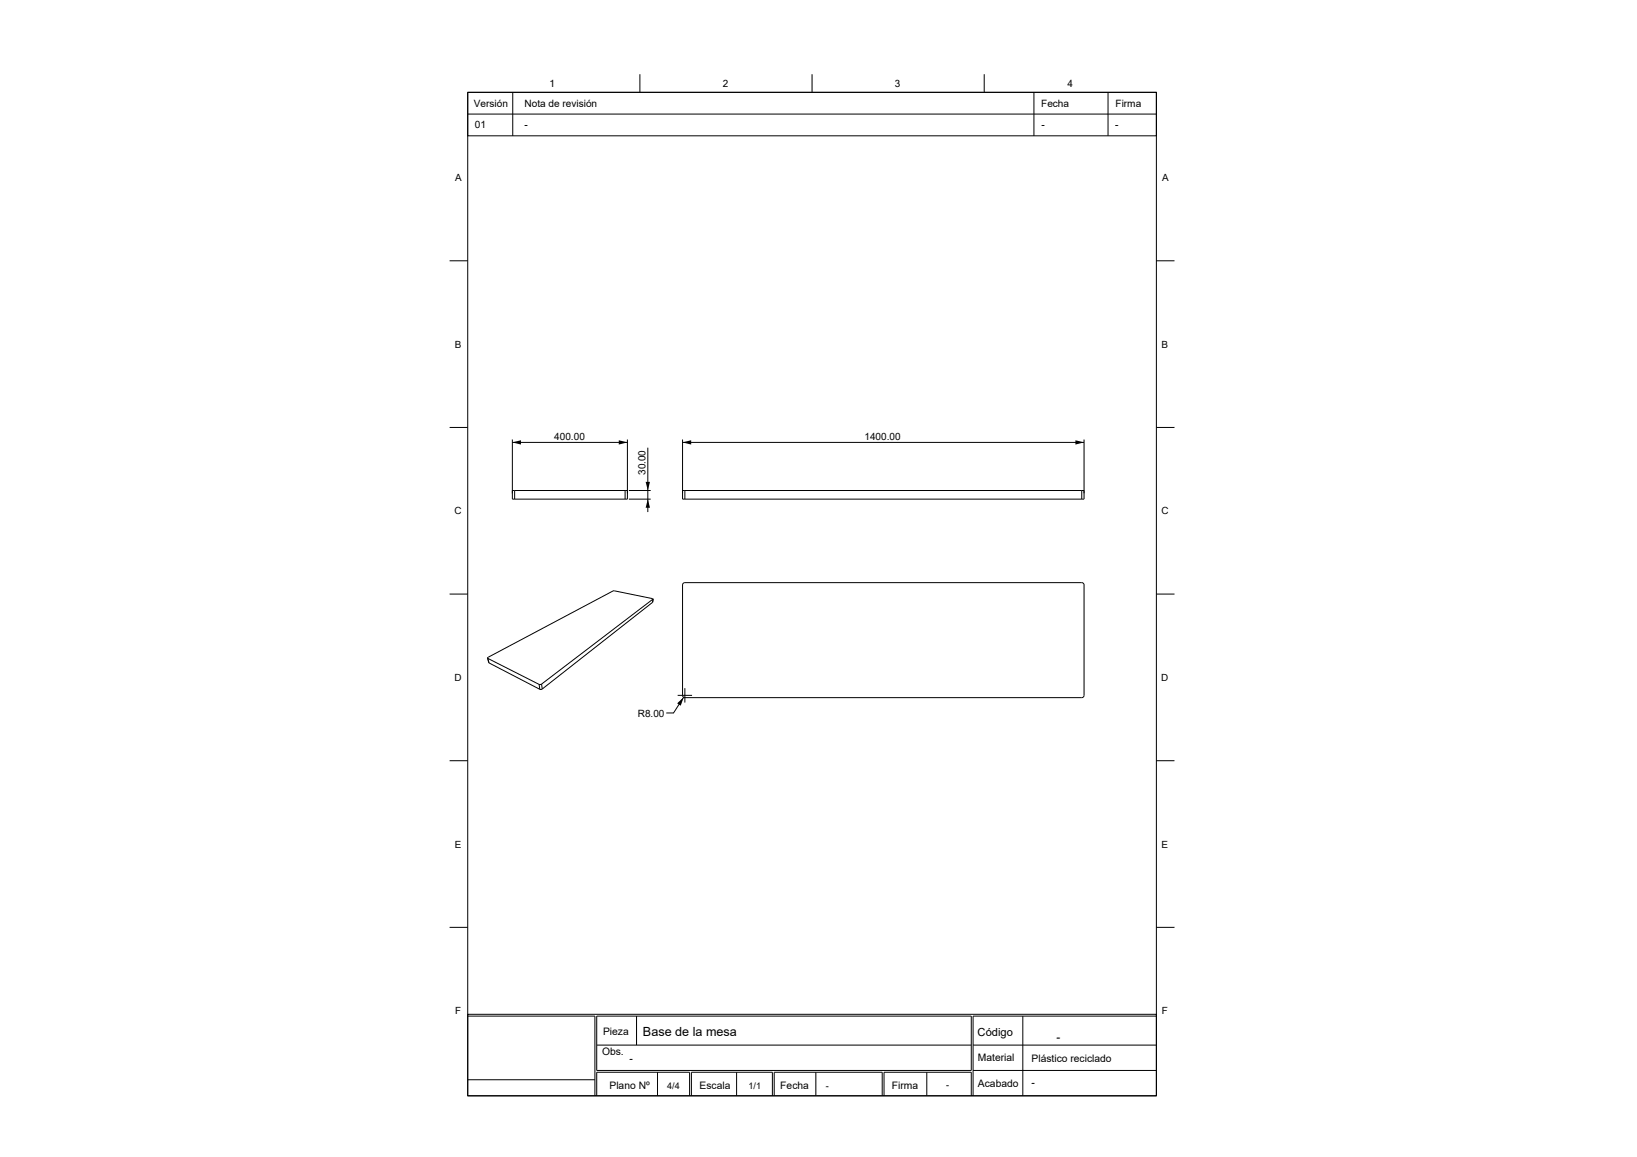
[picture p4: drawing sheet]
<svg xmlns="http://www.w3.org/2000/svg" width="420mm" height="297mm" viewBox="0 0 420 297" stroke-linecap="round" stroke-linejoin="round" font-family="sans-serif">
<g fill="none" stroke="#000" stroke-width=".26">
<path d="M164.2 19.1v4.6M208.3 19.1v4.6M252.5 19.1v4.6M120 23.7h176.7v11.2h-176.7zM120 29.3h176.7M131.6 23.7v11.2M265.3 23.7v11.2M284.3 23.7v11.2M115.4 66.9h4.6M296.7 66.9h4.6M115.4 109.7h4.6M131.4 113.6h29.6"/>
<path d="M131.4 112.8v15.3h29.6v-15.3M166.2 114.9v16.5M175.1 112.8v15.3h103v-15.3M175.1 113.6h103M296.7 109.7h4.6M131.4 125.9h29.6M132 125.9v2.2M160.4 125.9v2.2M161.3 128.1h5.6M161.3 125.9h5.6M175.1 125.9h103M175.7 125.9v2.2"/>
<path d="M277.5 125.9v2.2M115.4 152.5h4.6M167.6 153.8l-28.7 21.8M175.3 149.7l.4-.1h102.1l.3 .6v28.5l-.6 .4-102-.1-.4-.5v-28.3zM296.7 152.5h4.6M125.1 168.9l32.2-17.2 10.2 2-.1 .9-28.3 22.3M125.1 168.9l.1 .1M125.1 168.9l.4 1.3M125.2 169l.3 1.2M125.2 169l13.1 6.7M125.5 170.2l13 6.7M138.3 175.7l.2 1.2"/>
<path d="M138.9 175.6l.2 1.3M138.9 175.6l-.6 .1M139.1 176.9h-.6M173.9 178.5h3.7M175.4 179l-2.6 4h-1.8M175.7 176.6v3.7M115.4 195.3h4.6M296.7 195.3h4.6M115.4 238.1h4.6M296.7 238.1h4.6M120 260.4h176.7v20.9h-176.7zM120 260.8h32.6v20.5"/>
<path d="M120 277.2h32.6M153.1 260.8h96.1v14h-96.1zM153.1 268.3h96.1M163.3 260.8v7.5M168.7 275.2v6.1M189 275.2v6.1M209.3 275.2v6.1M237.8 275.2v6.1M249.7 274.8h47M249.7 268.3h47M262.4 260.8v20.5M296.7 260.8h-47v20.5"/>
<path d="M120 281.3h176.7v-257.6h-176.7v257.6M153.1 281.3v-6.1h23.8v6.1M177.4 281.3v-6.1h20.8v6.1M198.6 281.3v-6.1h27.7v6.1M226.8 281.3v-6.1h22.4v6.1"/>
</g>
<path d="M131.4 113.6l2.3-.6v1.1zM158.8 113l2.2 .6-2.2 .5zM175.1 113.6l2.2-.6v1.1zM275.9 113l2.2 .6-2.2 .5zM165.7 123.7h1.1l-.6 2.2zM166.2 128.1l.6 2.2h-1.1zM173.7 180.6l1.7-1.6-.7 2.2z" fill="#000"/>
<text font-size="3.2" x="165" y="265.9">Base de la mesa</text>
<text font-size="3" x="271" y="267.1">-</text>
<text font-size="2.9" x="250.8" y="265.9">Código</text>
<g font-size="2.6">
<text x="121.6" y="27.4">Versión</text>
<text x="134.6" y="27.4">Nota de revisión</text>
<text x="267.1" y="27.4">Fecha</text>
<text x="286.2" y="27.4">Firma</text>
<text x="121.8" y="33">01</text>
<text x="134.5" y="33">-</text>
<text x="267.2" y="33">-</text>
<text x="286.1" y="33">-</text>
<text x="142.2" y="113">400.00</text>
<text x="221.8" y="113">1400.00</text>
<text x="165.6" y="121.9" transform="rotate(-90 165.6 121.9)">30.00</text>
<text x="163.6" y="183.9">R8.00</text>
<text x="154.7" y="265.8">Pieza</text>
<text x="154.5" y="270.8">Obs.</text>
<text x="161.5" y="272.6">-</text>
<text x="250.9" y="272.4">Material</text>
<text x="264.7" y="272.5">Plástico reciclado</text>
<text x="156.4" y="279.5">Plano Nº</text>
<text x="179.5" y="279.5">Escala</text>
<text x="200.2" y="279.6">Fecha</text>
<text x="228.8" y="279.5">Firma</text>
<text x="250.9" y="278.9">Acabado</text>
<text x="264.7" y="278.9">-</text>
</g>
<g font-size="2.5">
<text x="141" y="22.3">1</text>
<text x="185.4" y="22.3">2</text>
<text x="229.6" y="22.3">3</text>
<text x="273.9" y="22.3">4</text>
<text x="116.8" y="46.5">A</text>
<text x="298.2" y="46.5">A</text>
<text x="116.7" y="89.3">B</text>
<text x="298" y="89.3">B</text>
<text x="116.6" y="132">C</text>
<text x="298" y="132">C</text>
<text x="116.6" y="174.8">D</text>
<text x="297.9" y="174.8">D</text>
<text x="116.7" y="217.6">E</text>
<text x="298" y="217.6">E</text>
<text x="116.7" y="260.4">F</text>
<text x="298.1" y="260.4">F</text>
</g>
<g font-size="2.3">
<text x="171.2" y="279.5">4/4</text>
<text x="192" y="279.5">1/1</text>
<text x="211.9" y="279.5">-</text>
<text x="242.8" y="279.4">-</text>
</g>
</svg>
